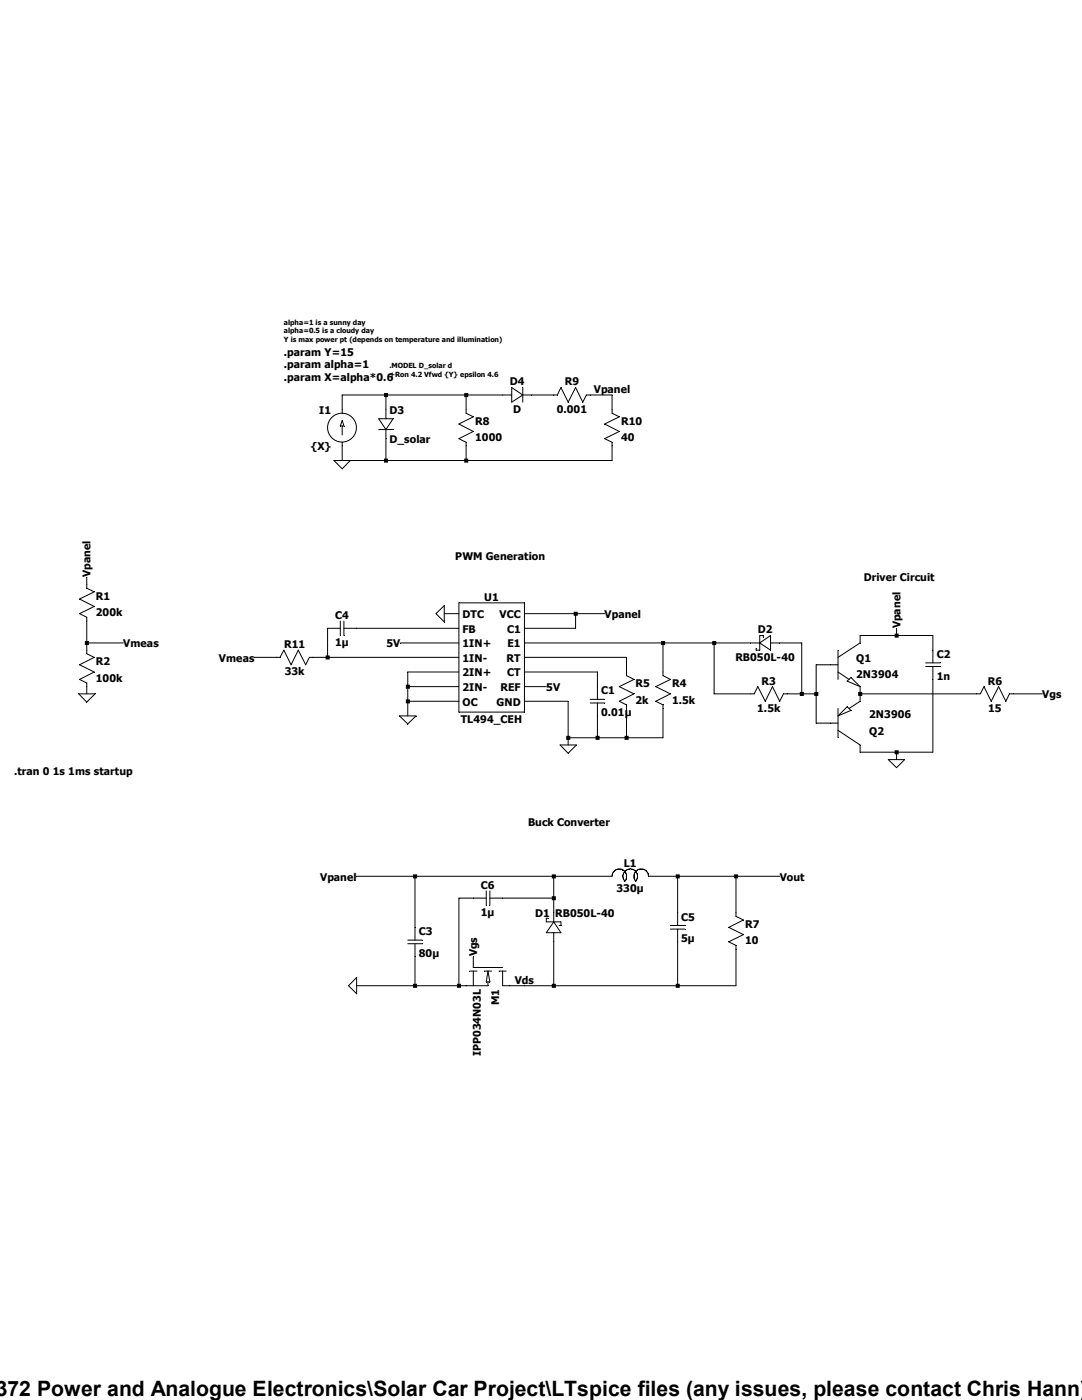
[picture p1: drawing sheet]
<svg xmlns="http://www.w3.org/2000/svg" width="216mm" height="279mm" viewBox="0 0 216 279" stroke-linecap="round" stroke-linejoin="round" font-family="sans-serif">
<path d="M117.8 139.6h2.8M119.2 137v2.6M125 134.1v.7l1.5 .8-2.9 1.4 2.9 1.5-2.9 1.5 1.4 .7v.7M132.3 134.1v.7l1.5 .8-2.9 1.4 2.9 1.5-2.9 1.5 1.4 .7v.7M117.8 140.3h2.8M119.2 140.3v2.6" fill="none" stroke="#000" stroke-width=".2"/>
<path d="M91.6 120.3h13v21.8h-13z" fill="#fff"/>
<g fill="none" stroke="#000" stroke-width=".2">
<path d="M77 78.8v4.8M93 78.8v3.7l1.4 .7-2.8 1.4 2.8 1.5-2.8 1.4 1.4 .8v3.6M102.1 78.8h-33.8v3.7M102.1 77.3l2.2 1.5-2.2 1.5zM104.3 78.8h6.9l.7-1.5 1.5 3 1.5-3 1.4 3 .7-1.5h5.1v3.7l1.5 .7-3 1.4 3 1.5-3 1.4 1.5 .8v3.6h-55.5l1.7 1.7 1.6-1.7M104.3 77.3v3M68.3 83.9l.3 1.1h-.7zM68.3 85v1.8M68.3 88.3v3.6M75.6 85.7h2.8M75.6 83.6h2.8l-1.4 2.1zM77 85.7v6.2"/>
<path d="M17.3 115.2v2.2l1.5 .7-2.9 1.4 2.9 1.5-2.9 1.5 1.4 .7v7.3l1.5 .7-2.9 1.5 2.9 1.4-2.9 1.5 1.4 .7v2.2M15.7 138.5h3.3l-1.7 1.6zM17.3 128.3h7.3M50.8 131.2h5.1l.7-1.4 1.5 2.9 1.4-2.9 1.5 2.9 .7-1.5h29.9M67.9 125.4h-2.5v5.8M67.9 124v2.8M68.6 125.4h23M68.6 124v2.8M79.9 128.3h11.7M81.4 137h10.2M81.4 140h10.2M87 122.5l1.6-1.6v3.2z"/>
<path d="M88.6 122.5h3M91.6 120.3h13v21.8h-13zM91.6 134.1h-10.2v8.8M104.6 131.2h20.4v2.9M104.6 128.3h47M104.6 122.5h16M104.6 134.1h14.6v2.9M104.6 137h4.4M104.6 140h8.8v8.7M114.9 122.5v2.9h-10.3M132.3 128.3v5.8M142.5 128.3v10.2h8l.7-1.5 1.5 3 1.4-3 1.5 3 .7-1.5h6.6"/>
<path d="M151.6 128.3l2.2-1.5v3zM152.3 127.2v-.4h-.7v3h-.7v-.4M153.8 128.3h6.2v10.2M167.2 134.1l2.2 1.5M167.2 129.8v5.8M167.2 131.2l4.4-2.9v-1.5h14.5v5.5M167.2 132.7h-4.3v11.6h4.3M169 135.9l.8-.7 1.8 1.8zM171.6 137v3l-2.2 1.4M171.6 138.5h24l.7-1.5 1.5 3 1.5-3 1.4 3 .7-1.5h6.6M178.9 125.4v1.4M184.7 132.3h2.9"/>
<path d="M184.7 133h2.9M186.1 133v17.1h-14.5v-1.4l-4.4-2.9M79.7 142.9h3.3l-1.6 1.6zM111.8 148.7h3.2l-1.6 1.6zM119.2 142.9v4.3M125 141.4v5.8M132.3 141.4v5.8h-18.9M167.2 141.4v5.8M167.2 142.9l1.8-1.8 .8 .7zM177.2 151.6h3.3l-1.6 1.6zM178.9 150.1v1.5M71.2 174.9h50.9a1.44 1.44 0 0 1 2-1.4 1.44 1.44 0 0 1 .5 2.4"/>
<path d="M82.8 174.9v12.7M97 179.2h-5.4v17.5M97 177.8v2.9M97.7 179.2h12.8M97.7 177.8v2.9M110.5 174.9v9.1M124.7 175.9a1.45 1.45 0 0 1 0-2.1 1.45 1.45 0 0 1 2.1 0 1.45 1.45 0 0 1 0 2.1M135.2 174.9v9.8M146.9 174.9v8l1.4 .7-2.9 1.5 2.9 1.4-2.9 1.5 1.5 .7v8h-46.6v-2.9M155.6 174.9h-26.2a1.46 1.46 0 0 0-2-1.4 1.46 1.46 0 0 0-.5 2.4M71.2 195.1v3.2l-1.6-1.6zM81.4 187.6h2.9"/>
<path d="M81.4 188.3h2.9M82.8 188.3v8.4M93.7 193.8h1.5M94.4 190.9v2.2h5.9M94.4 193.8v2.9M96.6 193.8h1.5M97.4 196v.7h-26.2M97.4 193.8l.3 2.2h-.7zM99.6 193.8h1.4M109.4 183.3h-.4v.7h2.9v.7h-.4M110.5 184l1.4 2.1h-2.9zM110.5 186.1v10.6"/>
<path d="M133.8 184.7h2.9M133.8 185.4h2.9M135.2 185.4v11.3"/>
<circle cx="68.2" cy="85.3" r="2.88"/>
</g>
<g fill="#000">
<path d="M134.8 196.3h.8v.8h-.8zM142.1 127.9h.8v.8h-.8zM146.5 174.5h.8v.8h-.8zM159.6 138.1h.8v.8h-.8zM162.5 138.1h.8v.8h-.8zM171.2 138.1h.8v.8h-.8zM178.5 126.4h.8v.9h-.8zM178.5 149.7h.8v.8h-.8z" fill-rule="evenodd"/>
<path d="M16.9 127.9h.8v.8h-.8zM65 130.8h.8v.8h-.8zM76.6 78.4h.8v.8h-.8zM76.6 91.5h.8v.8h-.8zM81 136.7h.8v.8h-.8zM81 139.6h.8v.8h-.8zM82.4 174.5h.8v.8h-.8zM82.4 196.3h.8v.8h-.8zM91.2 196.3h.8v.8h-.8zM92.6 78.4h.8v.8h-.8zM92.6 91.5h.8v.8h-.8zM110.1 174.5h.8v.8h-.8zM110.1 178.9h.8v.8h-.8zM110.1 196.3h.8v.8h-.8zM113 146.9h.8v.8h-.8zM114.5 122.1h.8v.8h-.8zM118.8 146.9h.8v.8h-.8zM124.6 146.9h.8v.8h-.8zM131.9 127.9h.8v.8h-.8zM134.8 174.5h.8v.8h-.8z" fill-rule="evenodd"/>
</g>
<text font-size="4.2" x="-.9" y="278.7">372 Power and Analogue Electronics\Solar Car Project\LTspice files (any issues, please contact Chris Hann)</text>
<g font-size="2.1">
<text x="56.6" y="71">.param Y=15</text>
<text x="56.6" y="73.5">.param alpha=1</text>
<text x="56.6" y="76">.param X=alpha*0.6</text>
<text x="101.7" y="76.9">D4</text>
<text x="112.7" y="76.9">R9</text>
<text x="63.7" y="82.6">I1</text>
<text x="77.7" y="82.6">D3</text>
<text x="102.4" y="82.4">D</text>
<text x="111.1" y="82.4">0.001</text>
<text x="118.5" y="78.4">Vpanel</text>
<text x="62" y="89.8">{X}</text>
<text x="77.7" y="88.4">D_solar</text>
<text x="94.8" y="84.8">R8</text>
<text x="94.8" y="88">1000</text>
<text x="124" y="84.8">R10</text>
<text x="124" y="88">40</text>
<text x="90.8" y="111.7">PWM Generation</text>
<text x="18.1" y="115.2" transform="rotate(-90 18.1 115.2)">Vpanel</text>
<text x="19.1" y="119.7">R1</text>
<text x="96.6" y="119.9">U1</text>
<text x="172.3" y="116">Driver Circuit</text>
<text x="19.1" y="123">200k</text>
<text x="66.9" y="123.5">C4</text>
<text x="92.3" y="123.3">DTC</text>
<text x="99.7" y="123.3">VCC</text>
<text x="120.6" y="123.3">Vpanel</text>
<text x="179.7" y="125.4" transform="rotate(-90 179.7 125.4)">Vpanel</text>
<text x="24.6" y="129.2">Vmeas</text>
<text x="56.7" y="129.3">R11</text>
<text x="66.9" y="128.9">1µ</text>
<text x="77.1" y="129.2">5V</text>
<text x="92.3" y="126.2">FB</text>
<text x="92.3" y="129.2">1IN+</text>
<text x="101.2" y="126.2">C1</text>
<text x="101.3" y="129.2">E1</text>
<text x="146.7" y="131.9">RB050L-40</text>
<text x="151.2" y="126.4">D2</text>
<text x="186.9" y="131.3">C2</text>
<text x="19.1" y="132.8">R2</text>
<text x="19.1" y="136.1">100k</text>
<text x="43.7" y="132">Vmeas</text>
<text x="56.8" y="134.8">33k</text>
<text x="92.3" y="132">1IN-</text>
<text x="92.3" y="135">2IN+</text>
<text x="92.3" y="137.9">2IN-</text>
<text x="99.9" y="137.9">REF</text>
<text x="101.1" y="132">RT</text>
<text x="101.2" y="135">CT</text>
<text x="109" y="137.9">5V</text>
<text x="126.8" y="137.2">R5</text>
<text x="134.1" y="137.2">R4</text>
<text x="152" y="136.6">R3</text>
<text x="170.9" y="132">Q1</text>
<text x="170.9" y="135.3">2N3904</text>
<text x="186.9" y="135.7">1n</text>
<text x="197.1" y="136.6">R6</text>
<text x="92.3" y="140.8">OC</text>
<text x="99.1" y="140.8">GND</text>
<text x="119.9" y="138.6">C1</text>
<text x="119.9" y="143">0.01µ</text>
<text x="126.8" y="140.4">2k</text>
<text x="134.1" y="140.4">1.5k</text>
<text x="151.1" y="142.1">1.5k</text>
<text x="173.4" y="143.3">2N3906</text>
<text x="197.2" y="142.1">15</text>
<text x="208" y="139.3">Vgs</text>
<text x="91.9" y="144.2">TL494_CEH</text>
<text x="173.4" y="146.6">Q2</text>
<text x="2.8" y="154.6">.tran 0 1s 1ms startup</text>
<text x="105.4" y="164.8">Buck Converter</text>
<text x="124.5" y="173">L1</text>
<text x="63.9" y="175.7">Vpanel</text>
<text x="96" y="177.4">C6</text>
<text x="123" y="178">330µ</text>
<text x="155.6" y="175.7">Vout</text>
<text x="96" y="182.8">1µ</text>
<text x="106.8" y="183">D1 RB050L-40</text>
<text x="135.9" y="183.7">C5</text>
<text x="148.7" y="185.2">R7</text>
<text x="83.6" y="186.6">C3</text>
<text x="83.6" y="191">80µ</text>
<text x="95.2" y="190.9" transform="rotate(-90 95.2 190.9)">Vgs</text>
<text x="135.9" y="188.1">5µ</text>
<text x="148.7" y="188.5">10</text>
<text x="102.7" y="196.3">Vds</text>
<text x="99.6" y="200.7" transform="rotate(-90 99.6 200.7)">M1</text>
<text x="96" y="210.8" transform="rotate(-90 96 210.8)">IPP034N03L</text>
</g>
<g font-size="1.4">
<text x="56.6" y="64.8">alpha=1 is a sunny day</text>
<text x="56.6" y="66.5">alpha=0.5 is a cloudy day</text>
<text x="56.6" y="68.3">Y is max power pt (depends on temperature and illumination)</text>
<text x="77.7" y="73.5">.MODEL D_solar d</text>
<text x="77.7" y="75.3">+Ron 4.2 Vfwd {Y} epsilon 4.6</text>
</g>
</svg>
